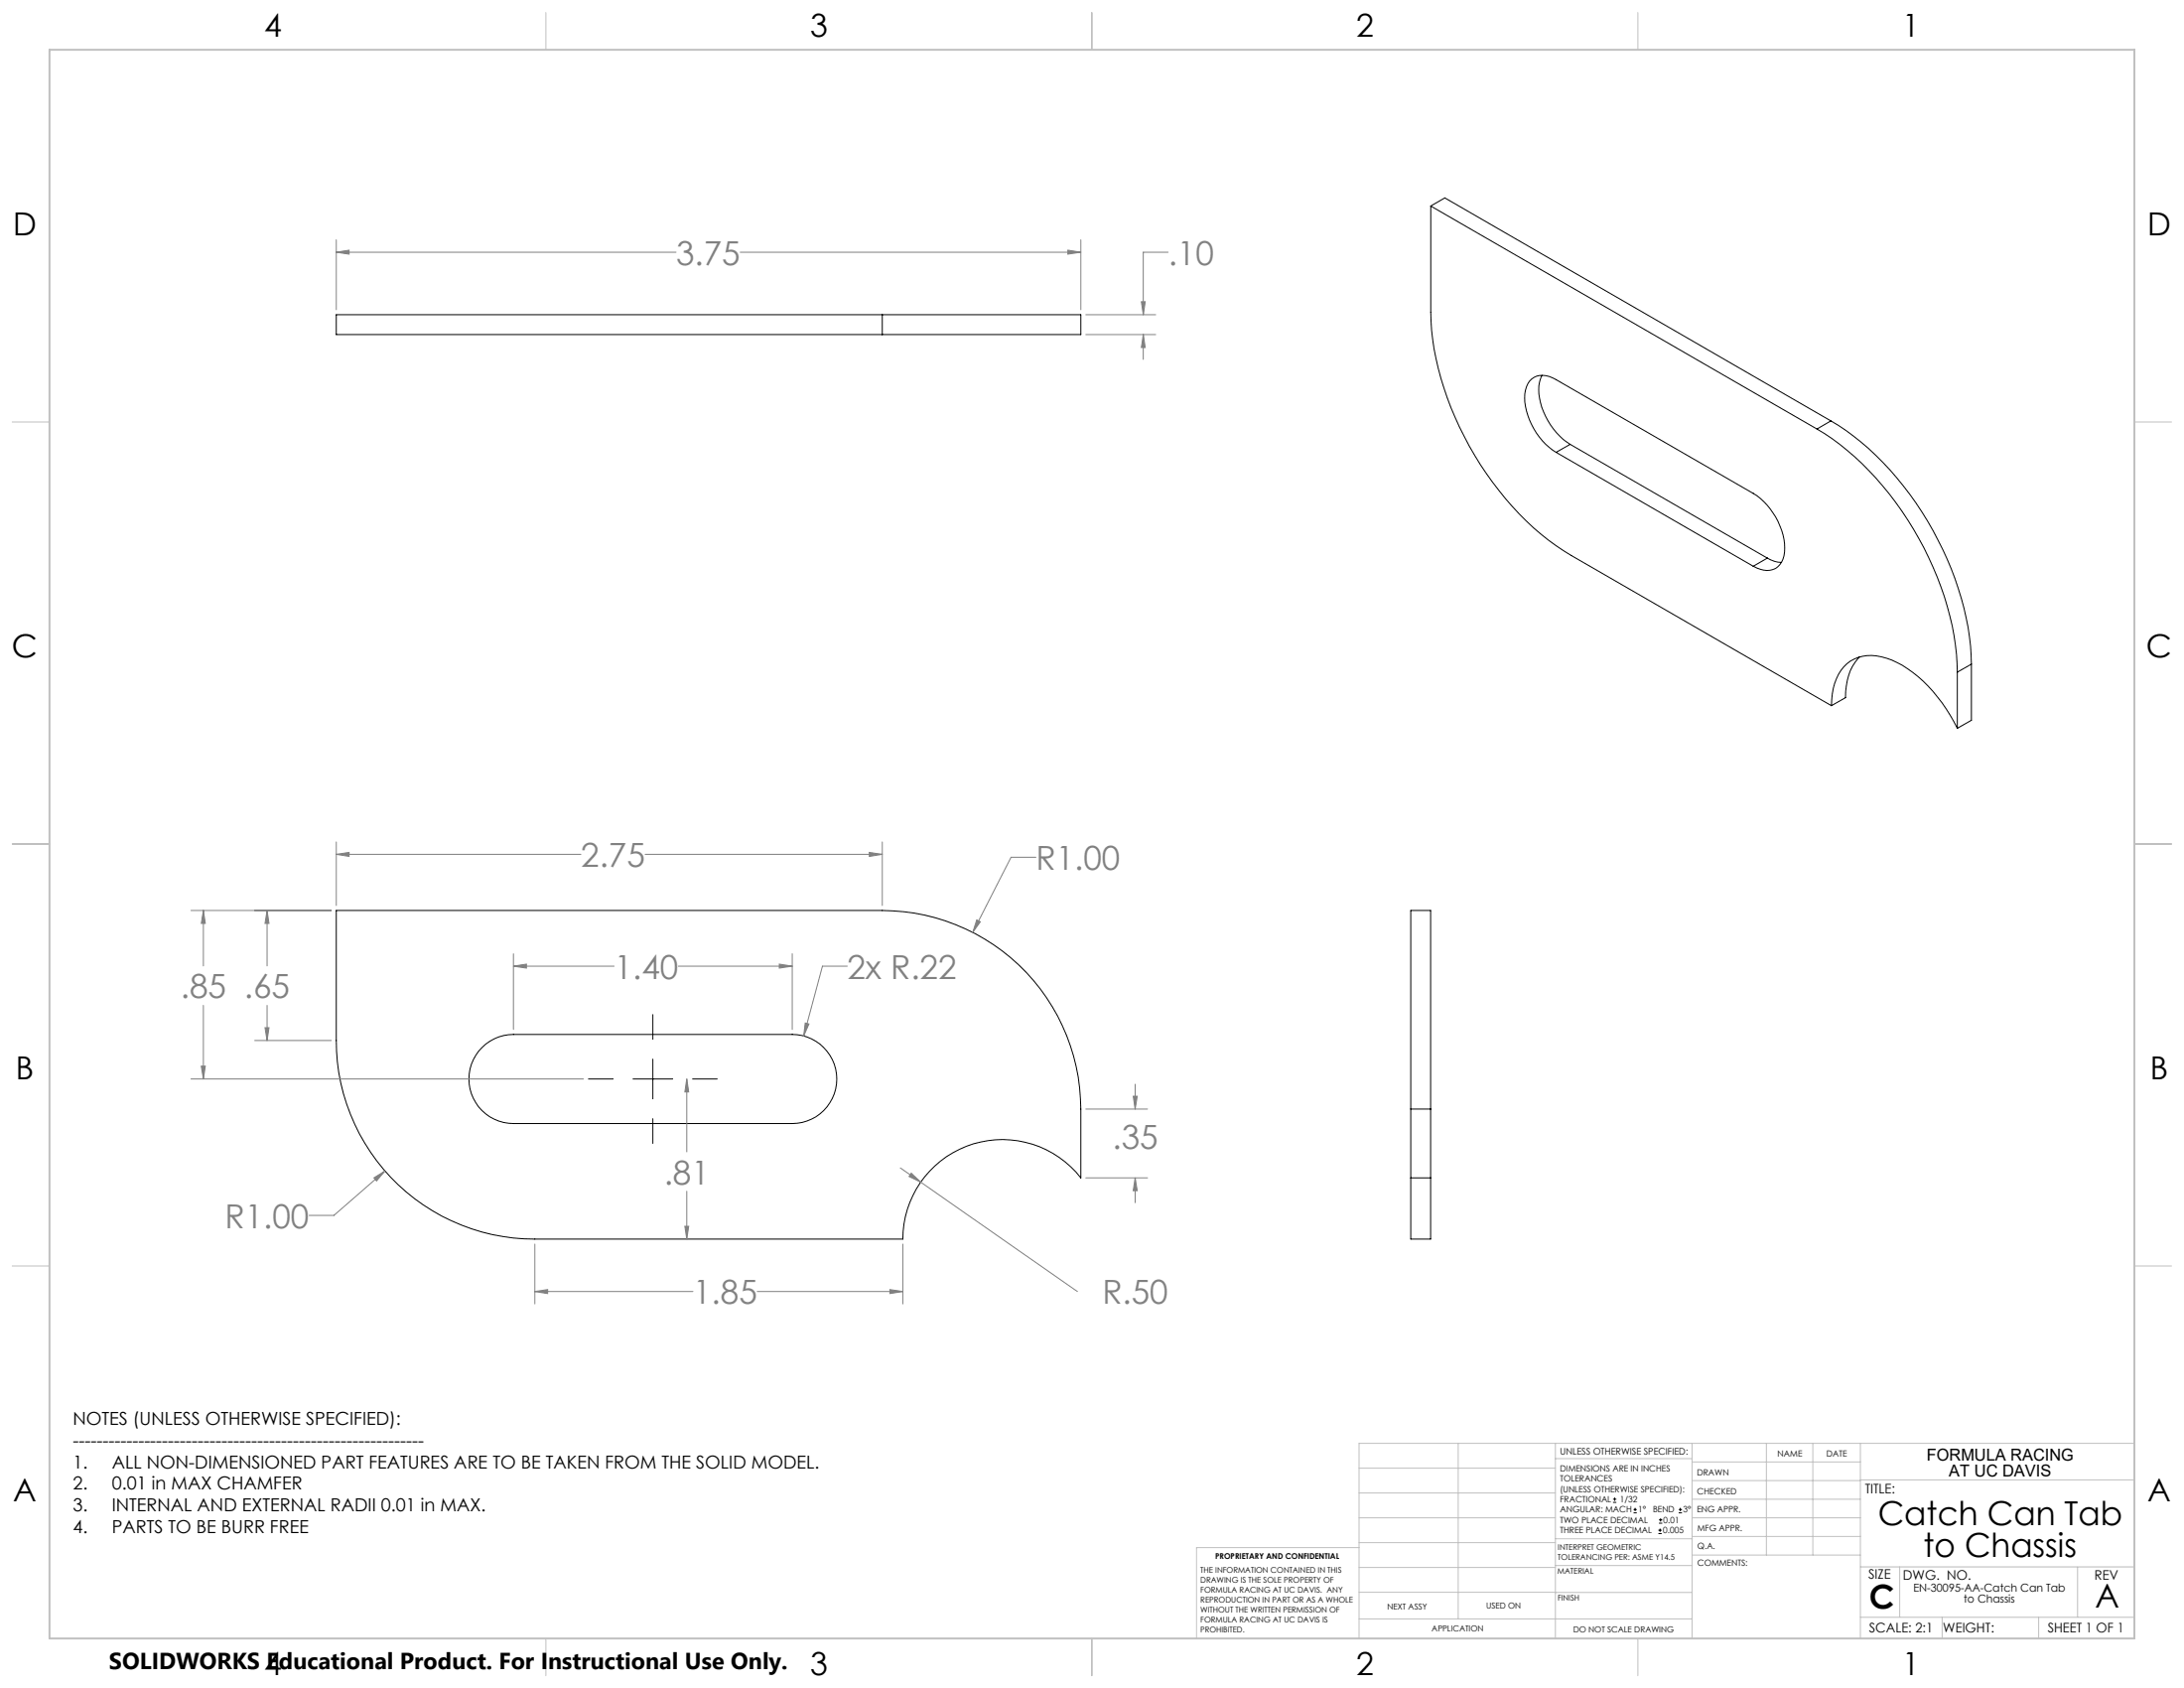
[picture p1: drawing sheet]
<svg xmlns="http://www.w3.org/2000/svg" width="559mm" height="432mm" viewBox="0 0 559 432" stroke-linecap="round" stroke-linejoin="round" font-family="sans-serif">
<g fill="none" stroke="#000" stroke-width=".25">
<path d="M366.1 52.7v27.2a74.3 74.3 0 0 0 11.2 36.6 72.9 72.9 0 0 0 24.7 25.6l66.6 38.4M366.1 52.7l98.8 57M366.1 52.7l3.6-2.1 98.8 57.1M225.7 80.5h50.8v5.1h-50.8M225.7 80.5h-139.7v5.1h139.7M225.7 80.5v5.1M394.5 96a10.9 10.9 0 0 0 .4 9.3 17.9 17.9 0 0 0 6.8 8.4M398.1 115.7a17.6 17.6 0 0 1-8-14.9 4.6 4.6 0 0 1 4.6-4.8 6.9 6.9 0 0 1 3.4 1.1l50.5 29.1a17.4 17.4 0 0 1 8 15 4.5 4.5 0 0 1-6.2 4.4l-1.8-.7M398.1 115.7l50.5 29.2M401.7 113.7l-3.6 2M401.7 113.7l50.5 29.1M464.9 109.7a74.1 74.1 0 0 1 26.1 28.1 73.4 73.4 0 0 1 9.8 34.1"/>
<path d="M468.5 107.7a75.6 75.6 0 0 1 28.6 32.8 70.7 70.7 0 0 1 7.3 29.4M468.5 107.7l-3.6 2M452.2 142.8a7.1 7.1 0 0 0 3.6 1.1M452.2 142.8l-3.6 2.1M475.8 168.1a13 13 0 0 0-3.6 8.8v1.6l-3.6 2M500.8 171.9v14.4M504.4 169.9l-3.6 2M504.4 169.9v14.4l-3.6 2M468.6 180.5a14.2 14.2 0 0 1 3.9-10.7 10.2 10.2 0 0 1 10.2-1.4 31.2 31.2 0 0 1 15.2 12.9l2.9 5M86 232.9h139.7a50.8 50.8 0 0 1 50.8 50.8v17.6a25.5 25.5 0 0 0-28.3-8.4 25.5 25.5 0 0 0-17.2 24.1h-94.2a50.7 50.7 0 0 1-50.8-50.8zM167 259.5v6.4M123.3 268a11.3 11.3 0 0 1 8.1-3.4h71.3a11.4 11.4 0 0 1 11.4 11.4 11.4 11.4 0 0 1-11.4 11.4h-71.3a11.4 11.4 0 0 1-10.5-7 11.4 11.4 0 0 1 2.4-12.4z"/>
<path d="M150.6 276h6.3M162 276h10.1M167 270.9v10.2M177.2 276h6.3M167 286.2v6.3M361 283.7v-50.8h5v50.8M361 283.7h5M361 283.7v17.6M366 283.7v17.6M361 301.3v15.7h5v-15.7M361 301.3h5M412.7 384.3h.9"/>
<path d="M412.7 383.5h.9M413.1 383.1v.8M418 387h.8M418 386.2h.8M418.4 385.7v.9M424.3 392.3h.9M424.3 391.4h.9M424.5 389.6h.8M424.5 388.8h.8M424.7 391v.9M424.9 388.4v.8M429.5 387h.9"/>
<path d="M429.5 386.2h.9M429.9 385.7v.9"/>
</g>
<g fill="none" stroke="#808080" stroke-width=".25">
<path d="M86 64.5l3.3-.5v1zM86 61.3v17.9M86 64.5h87M189.4 64.5h87.1M273.2 64l3.3 .5-3.3 .5zM276.5 61.3v17.9M292 77.2h1l-.5 3.3zM298.9 64.5h-6.4v16M277.8 80.5h17.9M277.8 85.6h17.9M292.5 85.6l.5 3.3h-1zM292.5 85.6v6.3"/>
<path d="M86 218.5l3.3-.4v1zM86 215.4v16.2M86 218.5h62.6M165.1 218.5h60.6M222.4 218.1l3.3 .4-3.3 .6zM225.7 215.4v16.2M265 219.3h-6.3l-9.8 19.2M48.9 232.9h35.9M52 232.9l.5 3.3h-1zM52 232.9v14.2M68.3 232.9l.5 3.3h-1zM68.3 232.9v14.2"/>
<path d="M249.9 235.3l.9 .5-1.9 2.7zM52 257.2v18.8M68.3 257.2v9M131.4 247.2l3.3-.6v1zM131.4 244v19.3M131.4 247.2h25.7M173.6 247.2h29.1M199.4 246.6l3.3 .6-3.3 .4zM202.7 244v19.3M216.8 247.2h-6.4l-4.8 17.8M48.9 276h100.4M51.5 272.7h1l-.5 3.3z"/>
<path d="M65.2 266.2h19.6M67.8 262.9h1l-.5 3.3zM175.7 276l.5 3.3h-1zM175.7 276v18.6M206 261.7l1 .2-1.4 3.1zM290.4 277.4v6.3M98.5 299.5l-13.1 11.4h-6.3M230.4 298.8l45.3 31.6M277.8 283.7h15.8M289.9 280.4h1.1l-.6 3.3zM95.7 301.3l2.8-1.8-2.2 2.6zM136.8 318.2v15.4"/>
<path d="M175.2 313.7h1l-.5 3.3zM175.7 304.7v12.3M231 318.2v15.4M233.2 300.1l2.4 2.3-3-1.4zM277.8 301.3h15.8M290.4 301.3l.6 3.3h-1.1zM290.4 301.3v6.4M136.8 330.4l3.3-.5v1zM136.8 330.4h40.5M193.7 330.4h37.3M227.7 329.9l3.3 .5-3.3 .5z"/>
</g>
<g fill="none" stroke="#c0c0c0" stroke-width=".25">
<path d="M139.7 3.2v9.5M279.4 3.2v9.5M419.1 3.2v9.5M3.1 107.9h9.6M546.1 107.9h9.5M3.1 215.9h9.6M546.1 215.9h9.5M3.1 323.8h9.6M546.1 323.8h9.5M347.7 375.6h50.3M373.1 369.2v44.9M398 369.2v49.9"/>
<path d="M398 373.1h34.9M432.9 369.2v49.9M432.9 378.7h43.1M432.9 374h43.1M451.9 369.2v28.6M463.8 369.2v28.6M476 369.2v49.9M476 378.6h70.1M546.1 369.2h-198.4v49.9M347.7 394.6h50.3M347.7 388.3h50.3M347.7 381.9h50.3"/>
<path d="M347.7 395.9h-41.6v23.2M398 393.6h35M432.9 383.5h43.1M432.9 388.3h43.1M432.9 393h43.1M433 397.8h43M139.7 419.1v9.6M279.4 419.1v9.6M347.7 414.1h85.2M347.7 401h50.3M347.7 407.3h50.3M398 407.4h34.9"/>
<path d="M398 400.5h35M419.1 419.1v9.6M476 413.7h70.1M476 400.8h70.1M486.1 400.8v12.9M496.9 413.7v5.4M521.6 413.7v5.4M531.6 400.8v12.9"/>
</g>
<path d="M12.7 12.7h533.4v406.4h-533.4z" fill="none" stroke="#c0c0c0" stroke-width=".5"/>
<path d="M249.9 235.3l-1 3.2 1.9-2.7zM95.7 301.3l.6 .8 2.2-2.6zM136.8 330.4l3.3-.5v1zM227.7 329.9l3.3 .5-3.3 .5zM222.4 218.1l3.3 .4-3.3 .6zM86 218.5l3.3-.4v1zM68.3 232.9l.5 3.3h-1zM67.8 262.9h1l-.5 3.3zM199.4 246.6l3.3 .6-3.3 .4zM131.4 247.2l3.3-.6v1zM206 261.7l-.4 3.3 1.4-3.1zM233.2 300.1l-.6 .9 3 1.4zM290.4 301.3l.6 3.3h-1.1zM289.9 280.4h1.1l-.6 3.3zM51.5 272.7h1l-.5 3.3zM52 232.9l.5 3.3h-1zM175.7 276l.5 3.3h-1zM175.2 313.7h1l-.5 3.3zM86 64.5l3.3-.5v1zM273.2 64l3.3 .5-3.3 .5zM292 77.2h1l-.5 3.3zM292.5 85.6l.5 3.3h-1z" fill="#808080"/>
<g font-size="8.5" fill="#808080">
<text x="173" y="67.7">3.75</text>
<text x="298.9" y="67.7">.10</text>
<text x="148.7" y="221.8">2.75</text>
<text x="265.1" y="222.5">R1.00</text>
<text x="157.2" y="250.3">1.40</text>
<text x="216.8" y="250.3">2x R.22</text>
<text x="46.2" y="255.3">.85 .65</text>
<text x="284.6" y="293.8">.35</text>
<text x="169.9" y="302.9">.81</text>
<text x="57.6" y="314.1">R1.00</text>
<text x="177.3" y="333.6">1.85</text>
<text x="282" y="333.6">R.50</text>
</g>
<g font-size="8.5">
<text x="480.5" y="390.1">Catch Can Tab</text>
<text x="492.2" y="398.2">to Chassis</text>
<text x="478.3" y="411.4">C</text>
<text x="536.1" y="411.3">A</text>
</g>
<g font-size="8.1">
<text x="67.6" y="9.3">4</text>
<text x="207.3" y="9.3">3</text>
<text x="347" y="9.3">2</text>
<text x="486.7" y="9.3">1</text>
<text x="3.3" y="60.1">D</text>
<text x="549.4" y="60.1">D</text>
<text x="3" y="168">C</text>
<text x="549.1" y="168">C</text>
<text x="4" y="276">B</text>
<text x="550.1" y="276">B</text>
<text x="3.3" y="383.9">A</text>
<text x="549.4" y="383.9">A</text>
<text x="67.6" y="428.4">4</text>
<text x="207.3" y="428.4">3</text>
<text x="347" y="428.4">2</text>
<text x="486.7" y="428.4">1</text>
</g>
<text font-size="5.9" x="27.9" y="427">SOLIDWORKS Educational Product. For Instructional Use Only.</text>
<g font-size="4.6">
<text x="18.6" y="364.4">NOTES (UNLESS OTHERWISE SPECIFIED):</text>
<text x="18.6" y="370">-----------------------------------------------------------</text>
<text x="18.6" y="375.5">1.</text>
<text x="28.7" y="375.5">ALL NON-DIMENSIONED PART FEATURES ARE TO BE TAKEN FROM THE SOLID MODEL.</text>
<text x="18.6" y="381.1">2.</text>
<text x="28.7" y="381.1">0.01 in MAX CHAMFER</text>
<text x="18.6" y="386.7">3.</text>
<text x="28.7" y="386.7">INTERNAL AND EXTERNAL RADII 0.01 in MAX.</text>
<text x="18.6" y="392.3">4.</text>
<text x="28.7" y="392.3">PARTS TO BE BURR FREE</text>
</g>
<g font-size="4.2">
<text x="493" y="373.5">FORMULA RACING</text>
<text x="498.7" y="377.8">AT UC DAVIS</text>
</g>
<g font-size="3.4">
<text x="477.2" y="381.9">TITLE:</text>
<text x="478.1" y="404">SIZE</text>
<text x="486.9" y="404">DWG. NO.</text>
<text x="535.9" y="404.1">REV</text>
<text x="478.2" y="417.6">SCALE: 2:1</text>
<text x="497.1" y="417.7">WEIGHT:</text>
<text x="523.9" y="417.6">SHEET 1 OF 1</text>
</g>
<g font-size="2.8">
<text x="489.6" y="407.2">EN-30095-AA-Catch Can Tab</text>
<text x="502.5" y="410">to Chassis</text>
</g>
<text font-size="2.4" x="399.2" y="372.1">UNLESS OTHERWISE SPECIFIED:</text>
<g font-size="2.2">
<text x="399.2" y="376.4">DIMENSIONS ARE IN INCHES</text>
<text x="434.2" y="377.3">DRAWN</text>
<text x="454.8" y="372.5">NAME</text>
<text x="467.3" y="372.6">DATE</text>
<text x="399.2" y="379">TOLERANCES</text>
<text x="399.2" y="381.7">(UNLESS OTHERWISE SPECIFIED):</text>
<text x="434.3" y="382.2">CHECKED</text>
<text x="399.2" y="389.6">TWO PLACE DECIMAL</text>
<text x="399.2" y="384.3">FRACTIONAL</text>
<text x="399.2" y="387">ANGULAR: MACH</text>
<text x="414.5" y="384.3">1/32</text>
<text x="419.1" y="387">1°</text>
<text x="422.9" y="387">BEND</text>
<text x="425.6" y="389.6">0.01</text>
<text x="430.6" y="387">3°</text>
<text x="434.2" y="386.9">ENG APPR.</text>
<text x="399.2" y="392.3">THREE PLACE DECIMAL</text>
<text x="425.5" y="392.3">0.005</text>
<text x="434.3" y="391.6">MFG APPR.</text>
<text x="434.3" y="396.3">Q.A.</text>
<text x="434.3" y="400.5">COMMENTS:</text>
</g>
<g font-size="2.1">
<text x="354.9" y="411.6">NEXT ASSY</text>
<text x="380.3" y="411.6">USED ON</text>
<text x="366.3" y="417.4">APPLICATION</text>
<text x="402.5" y="417.5">DO NOT SCALE DRAWING</text>
</g>
<g font-size="2">
<text x="310.9" y="398.8">PROPRIETARY AND CONFIDENTIAL</text>
<text x="398.6" y="396.5">INTERPRET GEOMETRIC</text>
<text x="398.6" y="399">TOLERANCING PER: ASME Y14.5</text>
<text x="307.2" y="402.4">THE INFORMATION CONTAINED IN THIS</text>
<text x="307.2" y="404.9">DRAWING IS THE SOLE PROPERTY OF</text>
<text x="307.2" y="407.5">FORMULA RACING AT UC DAVIS. ANY</text>
<text x="398.5" y="402.6">MATERIAL</text>
<text x="307.2" y="410">REPRODUCTION IN PART OR AS A WHOLE</text>
<text x="307.2" y="412.5">WITHOUT THE WRITTEN PERMISSION OF</text>
<text x="398.5" y="409.4">FINISH</text>
<text x="307.2" y="415">FORMULA RACING AT UC DAVIS IS</text>
<text x="307.2" y="417.6">PROHIBITED.</text>
</g>
</svg>
